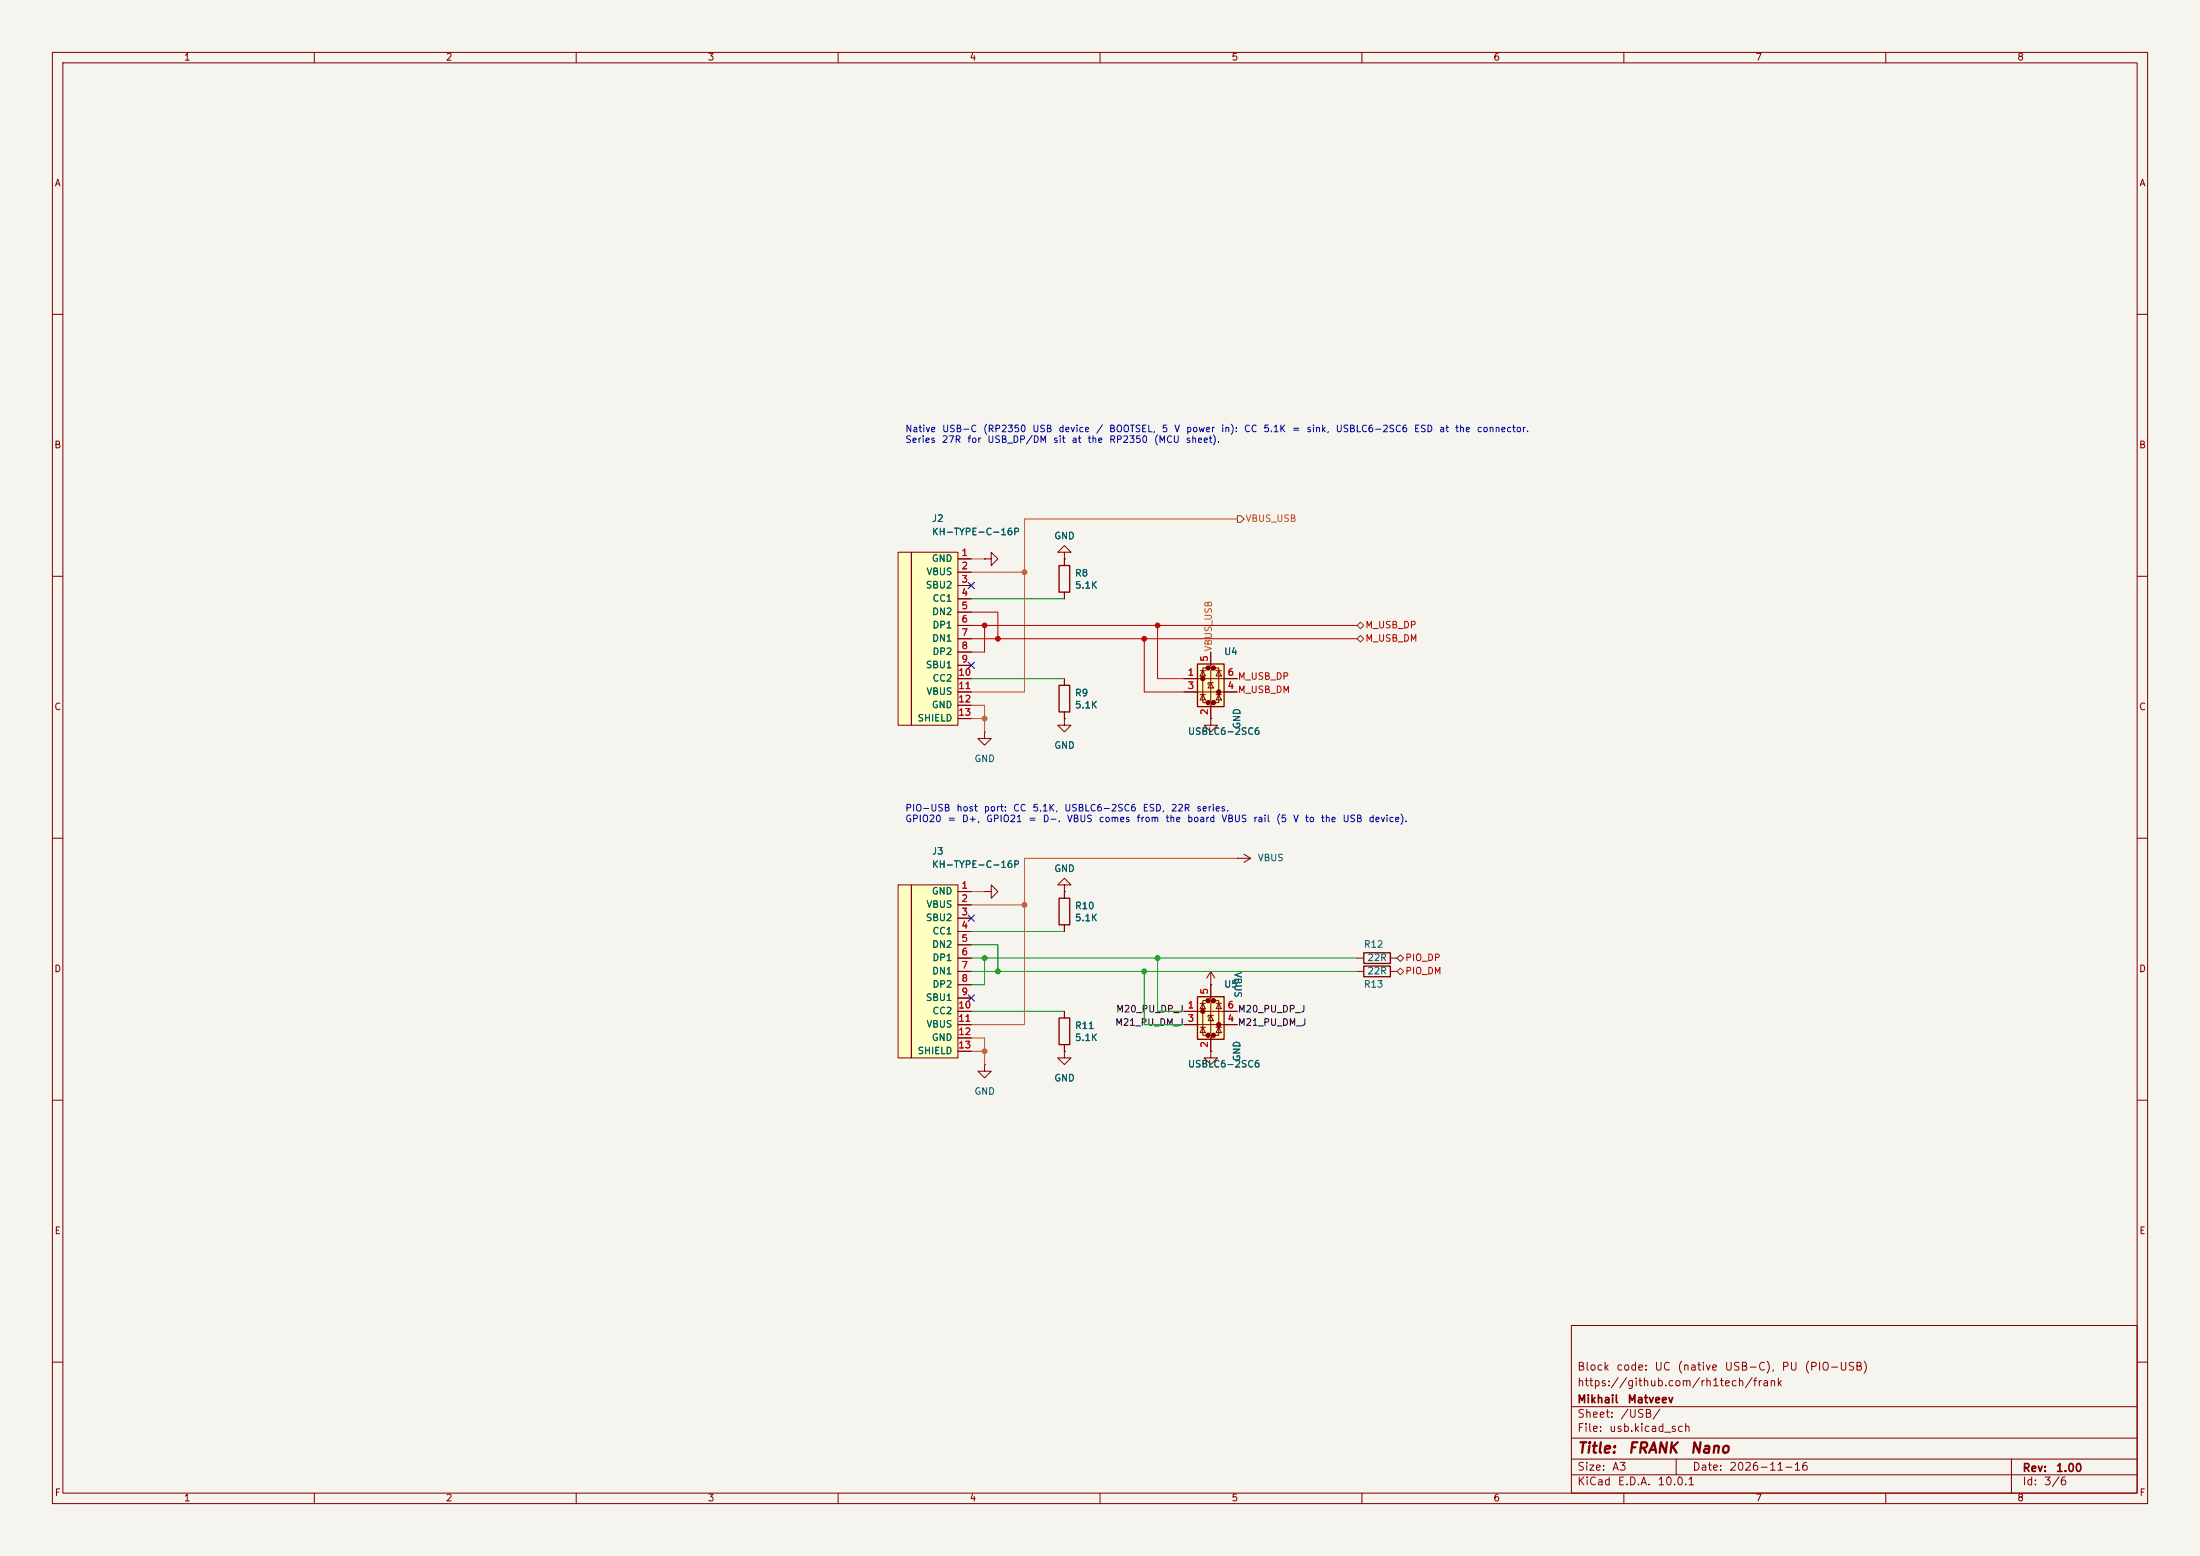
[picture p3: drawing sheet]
(kicad_sch
 (version 20260306)
 (generator "eeschema")
 (generator_version "10.0")
 (paper "A3")
 (title_block
  (title "${NAME}")
  (date "${DATE}")
  (rev "${VERSION}")
  (company "Mikhail Matveev")
  (comment 1 "https://github.com/rh1tech/frank")
  (comment 2 "Block code: UC (native USB-C), PU (PIO-USB)"))
 (lib_symbols
  (symbol "FRANK:GND"
   (power global)
   (pin_numbers (hide yes))
   (pin_names
    (offset 0) (hide yes)) (exclude_from_sim no) (in_bom yes) (on_board yes)
   (in_pos_files yes)
   (duplicate_pin_numbers_are_jumpers no)
   (property "Reference" "#PWR" (at 0 -6.35 0) (show_name no) (do_not_autoplace no) (hide yes) (effects (font (size 1.27 1.27))))
   (property "Value" "GND" (at 0 -3.81 0) (show_name no) (do_not_autoplace no) (effects (font (size 1.27 1.27))))
   (property "Footprint" "" (at 0 0 0) (show_name no) (do_not_autoplace no) (hide yes) (effects (font (size 1.27 1.27))))
   (property "Datasheet" "" (at 0 0 0) (show_name no) (do_not_autoplace no) (hide yes) (effects (font (size 1.27 1.27))))
   (property "Description" "Power symbol creates a global label with name \"GND\" , ground" (at 0 0 0) (show_name no) (do_not_autoplace no) (hide yes) (effects (font (size 1.27 1.27))))
   (symbol "GND_0_1"
    (polyline (pts (xy 0 0) (xy 0 -1.27) (xy 1.27 -1.27) (xy 0 -2.54) (xy -1.27 -1.27) (xy 0 -1.27)) (stroke (width 0) (type default)) (fill (type none))))
   (symbol "GND_1_1"
    (pin power_in line (at 0 0 270) (length 0) (name "" (effects (font (size 1.27 1.27)))) (number "1" (effects (font (size 1.27 1.27))))))
   (embedded_fonts no))
  (symbol "FRANK:R"
   (pin_numbers (hide yes))
   (pin_names
    (offset 0)) (exclude_from_sim no) (in_bom yes) (on_board yes)
   (in_pos_files yes)
   (duplicate_pin_numbers_are_jumpers no)
   (property "Reference" "R" (at 2.032 0 90) (show_name no) (do_not_autoplace no) (effects (font (size 1.27 1.27))))
   (property "Value" "R" (at 0 0 90) (show_name no) (do_not_autoplace no) (effects (font (size 1.27 1.27))))
   (property "Footprint" "" (at -1.778 0 90) (show_name no) (do_not_autoplace no) (hide yes) (effects (font (size 1.27 1.27))))
   (property "Datasheet" "" (at 0 0 0) (show_name no) (do_not_autoplace no) (hide yes) (effects (font (size 1.27 1.27))))
   (property "Description" "Resistor" (at 0 0 0) (show_name no) (do_not_autoplace no) (hide yes) (effects (font (size 1.27 1.27))))
   (symbol "R_0_1"
    (rectangle (start -1.016 -2.54) (end 1.016 2.54) (stroke (width 0.254) (type default)) (fill (type none))))
   (symbol "R_1_1"
    (pin passive line (at 0 3.81 270) (length 1.27) (name "" (effects (font (size 1.27 1.27)))) (number "1" (effects (font (size 1.27 1.27)))))
    (pin passive line (at 0 -3.81 90) (length 1.27) (name "" (effects (font (size 1.27 1.27)))) (number "2" (effects (font (size 1.27 1.27))))))
   (embedded_fonts no))
  (symbol "FRANK:USB-C"
   (pin_names
    (offset 1.016)) (exclude_from_sim no) (in_bom yes) (on_board yes)
   (in_pos_files yes)
   (duplicate_pin_numbers_are_jumpers no)
   (property "Reference" "USB1" (at -6.35 10.16 0) (show_name no) (do_not_autoplace no) (hide yes) (effects (font (size 1.27 1.27)) (justify right)))
   (property "Value" "USB Type C" (at 0.254 -20.828 0) (show_name no) (do_not_autoplace no) (effects (font (size 1.27 1.27)) (justify right)))
   (property "Footprint" "LIBS:USB-TYPE-C-31-M-12_lib2" (at 3.81 -1.27 0) (show_name no) (do_not_autoplace no) (hide yes) (effects (font (size 1.27 1.27))))
   (property "Datasheet" "" (at 3.81 -1.27 0) (show_name no) (do_not_autoplace no) (hide yes) (effects (font (size 1.27 1.27))))
   (property "Description" "" (at 0 0 0) (show_name no) (do_not_autoplace no) (hide yes) (effects (font (size 1.27 1.27))))
   (property "LCSC" "C165948" (at 0 0 0) (show_name no) (do_not_autoplace no) (hide yes) (effects (font (size 1.27 1.27))))
   (symbol "USB-C_0_1"
    (rectangle (start -11.43 15.24) (end -8.89 -17.78) (stroke (width 0) (type default)) (fill (type background)))
    (rectangle (start 0 -17.78) (end -8.89 15.24) (stroke (width 0) (type default)) (fill (type background))))
   (symbol "USB-C_1_1"
    (pin input line (at 2.54 13.97 180) (length 2.54) (name "GND" (effects (font (size 1.27 1.27)))) (number "1" (effects (font (size 1.27 1.27)))))
    (pin input line (at 2.54 11.43 180) (length 2.54) (name "VBUS" (effects (font (size 1.27 1.27)))) (number "2" (effects (font (size 1.27 1.27)))))
    (pin input line (at 2.54 8.89 180) (length 2.54) (name "SBU2" (effects (font (size 1.27 1.27)))) (number "3" (effects (font (size 1.27 1.27)))))
    (pin input line (at 2.54 6.35 180) (length 2.54) (name "CC1" (effects (font (size 1.27 1.27)))) (number "4" (effects (font (size 1.27 1.27)))))
    (pin input line (at 2.54 3.81 180) (length 2.54) (name "DN2" (effects (font (size 1.27 1.27)))) (number "5" (effects (font (size 1.27 1.27)))))
    (pin input line (at 2.54 1.27 180) (length 2.54) (name "DP1" (effects (font (size 1.27 1.27)))) (number "6" (effects (font (size 1.27 1.27)))))
    (pin input line (at 2.54 -1.27 180) (length 2.54) (name "DN1" (effects (font (size 1.27 1.27)))) (number "7" (effects (font (size 1.27 1.27)))))
    (pin input line (at 2.54 -3.81 180) (length 2.54) (name "DP2" (effects (font (size 1.27 1.27)))) (number "8" (effects (font (size 1.27 1.27)))))
    (pin input line (at 2.54 -6.35 180) (length 2.54) (name "SBU1" (effects (font (size 1.27 1.27)))) (number "9" (effects (font (size 1.27 1.27)))))
    (pin input line (at 2.54 -8.89 180) (length 2.54) (name "CC2" (effects (font (size 1.27 1.27)))) (number "10" (effects (font (size 1.27 1.27)))))
    (pin input line (at 2.54 -11.43 180) (length 2.54) (name "VBUS" (effects (font (size 1.27 1.27)))) (number "11" (effects (font (size 1.27 1.27)))))
    (pin input line (at 2.54 -13.97 180) (length 2.54) (name "GND" (effects (font (size 1.27 1.27)))) (number "12" (effects (font (size 1.27 1.27)))))
    (pin input line (at 2.54 -16.51 180) (length 2.54) (name "SHIELD" (effects (font (size 1.27 1.27)))) (number "13" (effects (font (size 1.27 1.27))))))
   (embedded_fonts no))
  (symbol "FRANK:USBLC6-2SC6"
   (pin_names (hide yes)) (exclude_from_sim no) (in_bom yes) (on_board yes)
   (in_pos_files yes)
   (duplicate_pin_numbers_are_jumpers no)
   (property "Reference" "U" (at 0.635 5.715 0) (show_name no) (do_not_autoplace no) (effects (font (size 1.27 1.27)) (justify left)))
   (property "Value" "USBLC6-2SC6" (at 0.635 3.81 0) (show_name no) (do_not_autoplace no) (effects (font (size 1.27 1.27)) (justify left)))
   (property "Footprint" "FRANK:SOT-23-6" (at 1.27 -6.35 0) (show_name no) (do_not_autoplace no) (hide yes) (effects (font (size 1.27 1.27)
    (italic yes)) (justify left)))
   (property "Datasheet" "https://www.st.com/resource/en/datasheet/usblc6-2.pdf" (at 1.27 -8.255 0) (show_name no) (do_not_autoplace no) (hide yes) (effects (font (size 1.27 1.27)) (justify left)))
   (property "Description" "Very low capacitance ESD protection diode, 2 data-line, SOT-23-6" (at 0 0 0) (show_name no) (do_not_autoplace no) (hide yes) (effects (font (size 1.27 1.27))))
   (symbol "USBLC6-2SC6_0_0"
    (circle (center -1.524 0) (radius 0.0001) (stroke (width 0.508) (type default)) (fill (type none)))
    (circle (center -0.508 2.032) (radius 0.0001) (stroke (width 0.508) (type default)) (fill (type none)))
    (circle (center -0.508 -4.572) (radius 0.0001) (stroke (width 0.508) (type default)) (fill (type none)))
    (circle (center 0.508 2.032) (radius 0.0001) (stroke (width 0.508) (type default)) (fill (type none)))
    (circle (center 0.508 -4.572) (radius 0.0001) (stroke (width 0.508) (type default)) (fill (type none)))
    (circle (center 1.524 -2.54) (radius 0.0001) (stroke (width 0.508) (type default)) (fill (type none))))
   (symbol "USBLC6-2SC6_0_1"
    (polyline (pts (xy -2.54 0) (xy 2.54 0)) (stroke (width 0) (type default)) (fill (type none)))
    (polyline (pts (xy -2.54 -2.54) (xy 2.54 -2.54)) (stroke (width 0) (type default)) (fill (type none)))
    (polyline (pts (xy -2.032 0.508) (xy -1.016 0.508) (xy -1.524 1.524) (xy -2.032 0.508)) (stroke (width 0) (type default)) (fill (type none)))
    (polyline (pts (xy -2.032 -3.048) (xy -1.016 -3.048)) (stroke (width 0) (type default)) (fill (type none)))
    (polyline (pts (xy -1.016 1.524) (xy -2.032 1.524)) (stroke (width 0) (type default)) (fill (type none)))
    (polyline (pts (xy -1.016 -4.064) (xy -2.032 -4.064) (xy -1.524 -3.048) (xy -1.016 -4.064)) (stroke (width 0) (type default)) (fill (type none)))
    (polyline (pts (xy -0.508 -1.143) (xy -0.508 -0.762) (xy 0.508 -0.762)) (stroke (width 0) (type default)) (fill (type none)))
    (polyline (pts (xy 0 2.54) (xy -0.508 2.032) (xy 0.508 2.032) (xy 0 1.524) (xy 0 -4.064) (xy -0.508 -4.572) (xy 0.508 -4.572) (xy 0 -5.08)) (stroke (width 0) (type default)) (fill (type none)))
    (polyline (pts (xy 0.508 -1.778) (xy -0.508 -1.778) (xy 0 -0.762) (xy 0.508 -1.778)) (stroke (width 0) (type default)) (fill (type none)))
    (polyline (pts (xy 1.016 1.524) (xy 2.032 1.524)) (stroke (width 0) (type default)) (fill (type none)))
    (polyline (pts (xy 1.016 -3.048) (xy 2.032 -3.048)) (stroke (width 0) (type default)) (fill (type none)))
    (polyline (pts (xy 2.032 0.508) (xy 1.016 0.508) (xy 1.524 1.524) (xy 2.032 0.508)) (stroke (width 0) (type default)) (fill (type none)))
    (polyline (pts (xy 2.032 -4.064) (xy 1.016 -4.064) (xy 1.524 -3.048) (xy 2.032 -4.064)) (stroke (width 0) (type default)) (fill (type none))))
   (symbol "USBLC6-2SC6_1_1"
    (rectangle (start -2.54 2.794) (end 2.54 -5.334) (stroke (width 0.254) (type default)) (fill (type background)))
    (polyline (pts (xy -0.508 2.032) (xy -1.524 2.032) (xy -1.524 -4.572) (xy -0.508 -4.572)) (stroke (width 0) (type default)) (fill (type none)))
    (polyline (pts (xy 0.508 -4.572) (xy 1.524 -4.572) (xy 1.524 2.032) (xy 0.508 2.032)) (stroke (width 0) (type default)) (fill (type none)))
    (pin passive line (at -5.08 0 0) (length 2.54) (name "I/O1" (effects (font (size 1.27 1.27)))) (number "1" (effects (font (size 1.27 1.27)))))
    (pin passive line (at 0 -7.62 90) (length 2.54) (name "GND" (effects (font (size 1.27 1.27)))) (number "2" (effects (font (size 1.27 1.27)))))
    (pin passive line (at -5.08 -2.54 0) (length 2.54) (name "I/O2" (effects (font (size 1.27 1.27)))) (number "3" (effects (font (size 1.27 1.27)))))
    (pin passive line (at 5.08 -2.54 180) (length 2.54) (name "I/O2" (effects (font (size 1.27 1.27)))) (number "4" (effects (font (size 1.27 1.27)))))
    (pin passive line (at 0 5.08 270) (length 2.54) (name "VBUS" (effects (font (size 1.27 1.27)))) (number "5" (effects (font (size 1.27 1.27)))))
    (pin passive line (at 5.08 0 180) (length 2.54) (name "I/O1" (effects (font (size 1.27 1.27)))) (number "6" (effects (font (size 1.27 1.27))))))
   (embedded_fonts no))
  (symbol "FRANK:VBUS"
   (power global)
   (pin_numbers (hide yes))
   (pin_names
    (offset 0) (hide yes)) (exclude_from_sim no) (in_bom yes) (on_board yes)
   (in_pos_files yes)
   (duplicate_pin_numbers_are_jumpers no)
   (property "Reference" "#PWR" (at 0 -3.81 0) (show_name no) (do_not_autoplace no) (hide yes) (effects (font (size 1.27 1.27))))
   (property "Value" "VBUS" (at 0 3.556 0) (show_name no) (do_not_autoplace no) (effects (font (size 1.27 1.27))))
   (property "Footprint" "" (at 0 0 0) (show_name no) (do_not_autoplace no) (hide yes) (effects (font (size 1.27 1.27))))
   (property "Datasheet" "" (at 0 0 0) (show_name no) (do_not_autoplace no) (hide yes) (effects (font (size 1.27 1.27))))
   (property "Description" "Power symbol creates a global label with name \"VBUS\"" (at 0 0 0) (show_name no) (do_not_autoplace no) (hide yes) (effects (font (size 1.27 1.27))))
   (symbol "VBUS_0_1"
    (polyline (pts (xy -0.762 1.27) (xy 0 2.54)) (stroke (width 0) (type default)) (fill (type none)))
    (polyline (pts (xy 0 2.54) (xy 0.762 1.27)) (stroke (width 0) (type default)) (fill (type none)))
    (polyline (pts (xy 0 0) (xy 0 2.54)) (stroke (width 0) (type default)) (fill (type none))))
   (symbol "VBUS_1_1"
    (pin power_in line (at 0 0 90) (length 0) (name "" (effects (font (size 1.27 1.27)))) (number "1" (effects (font (size 1.27 1.27))))))
   (embedded_fonts no)))
 (text "PIO-USB host port: CC 5.1K, USBLC6-2SC6 ESD, 22R series.\nGPIO20 = D+, GPIO21 = D-. VBUS comes from the board VBUS rail (5 V to the USB device)."
  (exclude_from_sim no)
  (at 172.72 157.48 0)
  (effects (font (size 1.27 1.27)) (justify left bottom)))
 (text "Native USB-C (RP2350 USB device / BOOTSEL, 5 V power in): CC 5.1K = sink, USBLC6-2SC6 ESD at the connector.\nSeries 27R for USB_DP/DM sit at the RP2350 (MCU sheet)."
  (exclude_from_sim no)
  (at 172.72 85.09 0)
  (effects (font (size 1.27 1.27)) (justify left bottom)))
 (junction
  (at 190.5 121.92)
  (diameter 0)
  (color 0 0 0 0))
 (junction
  (at 187.96 137.16)
  (diameter 0)
  (color 0 0 0 0))
 (junction
  (at 220.98 119.38)
  (diameter 0)
  (color 0 0 0 0))
 (junction
  (at 218.44 121.92)
  (diameter 0)
  (color 0 0 0 0))
 (junction
  (at 187.96 182.88)
  (diameter 0)
  (color 0 0 0 0))
 (junction
  (at 187.96 200.66)
  (diameter 0)
  (color 0 0 0 0))
 (junction
  (at 218.44 185.42)
  (diameter 0)
  (color 0 0 0 0))
 (junction
  (at 190.5 185.42)
  (diameter 0)
  (color 0 0 0 0))
 (junction
  (at 195.58 172.72)
  (diameter 0)
  (color 0 0 0 0))
 (junction
  (at 195.58 109.22)
  (diameter 0)
  (color 0 0 0 0))
 (junction
  (at 187.96 119.38)
  (diameter 0)
  (color 0 0 0 0))
 (junction
  (at 220.98 182.88)
  (diameter 0)
  (color 0 0 0 0))
 (no_connect
  (at 185.42 190.5))
 (no_connect
  (at 185.42 127))
 (no_connect
  (at 185.42 111.76))
 (no_connect
  (at 185.42 175.26))
 (wire
  (pts (xy 185.42 124.46) (xy 187.96 124.46))
  (stroke (width 0) (type default)))
 (wire
  (pts (xy 185.42 137.16) (xy 187.96 137.16))
  (stroke (width 0) (type default)))
 (wire
  (pts (xy 185.42 134.62) (xy 187.96 134.62))
  (stroke (width 0) (type default)))
 (wire
  (pts (xy 218.44 121.92) (xy 259.08 121.92))
  (stroke (width 0) (type default)))
 (wire
  (pts (xy 185.42 119.38) (xy 187.96 119.38))
  (stroke (width 0) (type default)))
 (wire
  (pts (xy 187.96 137.16) (xy 187.96 139.7))
  (stroke (width 0) (type default)))
 (wire
  (pts (xy 185.42 109.22) (xy 195.58 109.22))
  (stroke (width 0) (type default)))
 (wire
  (pts (xy 185.42 195.58) (xy 195.58 195.58))
  (stroke (width 0) (type default)))
 (wire
  (pts (xy 195.58 99.06) (xy 236.22 99.06))
  (stroke (width 0) (type default)))
 (wire
  (pts (xy 187.96 182.88) (xy 220.98 182.88))
  (stroke (width 0) (type default)))
 (wire
  (pts (xy 220.98 193.04) (xy 226.06 193.04))
  (stroke (width 0) (type default)))
 (wire
  (pts (xy 185.42 198.12) (xy 187.96 198.12))
  (stroke (width 0) (type default)))
 (wire
  (pts (xy 187.96 124.46) (xy 187.96 119.38))
  (stroke (width 0) (type default)))
 (wire
  (pts (xy 187.96 134.62) (xy 187.96 137.16))
  (stroke (width 0) (type default)))
 (wire
  (pts (xy 218.44 185.42) (xy 218.44 195.58))
  (stroke (width 0) (type default)))
 (wire
  (pts (xy 190.5 180.34) (xy 190.5 185.42))
  (stroke (width 0) (type default)))
 (wire
  (pts (xy 185.42 132.08) (xy 195.58 132.08))
  (stroke (width 0) (type default)))
 (wire
  (pts (xy 195.58 132.08) (xy 195.58 109.22))
  (stroke (width 0) (type default)))
 (wire
  (pts (xy 185.42 193.04) (xy 203.2 193.04))
  (stroke (width 0) (type default)))
 (wire
  (pts (xy 185.42 170.18) (xy 187.96 170.18))
  (stroke (width 0) (type default)))
 (wire
  (pts (xy 185.42 106.68) (xy 187.96 106.68))
  (stroke (width 0) (type default)))
 (wire
  (pts (xy 185.42 116.84) (xy 190.5 116.84))
  (stroke (width 0) (type default)))
 (wire
  (pts (xy 185.42 114.3) (xy 203.2 114.3))
  (stroke (width 0) (type default)))
 (wire
  (pts (xy 185.42 172.72) (xy 195.58 172.72))
  (stroke (width 0) (type default)))
 (wire
  (pts (xy 218.44 185.42) (xy 259.08 185.42))
  (stroke (width 0) (type default)))
 (wire
  (pts (xy 185.42 129.54) (xy 203.2 129.54))
  (stroke (width 0) (type default)))
 (wire
  (pts (xy 218.44 132.08) (xy 226.06 132.08))
  (stroke (width 0) (type default)))
 (wire
  (pts (xy 195.58 109.22) (xy 195.58 99.06))
  (stroke (width 0) (type default)))
 (wire
  (pts (xy 220.98 119.38) (xy 259.08 119.38))
  (stroke (width 0) (type default)))
 (wire
  (pts (xy 185.42 187.96) (xy 187.96 187.96))
  (stroke (width 0) (type default)))
 (wire
  (pts (xy 218.44 195.58) (xy 226.06 195.58))
  (stroke (width 0) (type default)))
 (wire
  (pts (xy 220.98 129.54) (xy 226.06 129.54))
  (stroke (width 0) (type default)))
 (wire
  (pts (xy 195.58 172.72) (xy 195.58 163.83))
  (stroke (width 0) (type default)))
 (wire
  (pts (xy 185.42 121.92) (xy 190.5 121.92))
  (stroke (width 0) (type default)))
 (wire
  (pts (xy 185.42 200.66) (xy 187.96 200.66))
  (stroke (width 0) (type default)))
 (wire
  (pts (xy 187.96 200.66) (xy 187.96 203.2))
  (stroke (width 0) (type default)))
 (wire
  (pts (xy 185.42 177.8) (xy 203.2 177.8))
  (stroke (width 0) (type default)))
 (wire
  (pts (xy 220.98 182.88) (xy 220.98 193.04))
  (stroke (width 0) (type default)))
 (wire
  (pts (xy 185.42 180.34) (xy 190.5 180.34))
  (stroke (width 0) (type default)))
 (wire
  (pts (xy 220.98 182.88) (xy 259.08 182.88))
  (stroke (width 0) (type default)))
 (wire
  (pts (xy 190.5 116.84) (xy 190.5 121.92))
  (stroke (width 0) (type default)))
 (wire
  (pts (xy 218.44 121.92) (xy 218.44 132.08))
  (stroke (width 0) (type default)))
 (wire
  (pts (xy 190.5 185.42) (xy 218.44 185.42))
  (stroke (width 0) (type default)))
 (wire
  (pts (xy 195.58 195.58) (xy 195.58 172.72))
  (stroke (width 0) (type default)))
 (wire
  (pts (xy 187.96 119.38) (xy 220.98 119.38))
  (stroke (width 0) (type default)))
 (wire
  (pts (xy 185.42 185.42) (xy 190.5 185.42))
  (stroke (width 0) (type default)))
 (wire
  (pts (xy 195.58 163.83) (xy 236.22 163.83))
  (stroke (width 0) (type default)))
 (wire
  (pts (xy 187.96 198.12) (xy 187.96 200.66))
  (stroke (width 0) (type default)))
 (wire
  (pts (xy 185.42 182.88) (xy 187.96 182.88))
  (stroke (width 0) (type default)))
 (wire
  (pts (xy 220.98 119.38) (xy 220.98 129.54))
  (stroke (width 0) (type default)))
 (wire
  (pts (xy 190.5 121.92) (xy 218.44 121.92))
  (stroke (width 0) (type default)))
 (wire
  (pts (xy 187.96 187.96) (xy 187.96 182.88))
  (stroke (width 0) (type default)))
 (label "M_USB_DM"
  (at 236.22 132.08 0)
  (effects (font (size 1.27 1.27)) (justify left)))
 (label "M21_PU_DM_J"
  (at 236.22 195.58 0)
  (effects (font (size 1.27 1.27)) (justify left)))
 (label "VBUS_USB"
  (at 231.14 124.46 90)
  (effects (font (size 1.27 1.27)) (justify left)))
 (label "M_USB_DP"
  (at 236.22 129.54 0)
  (effects (font (size 1.27 1.27)) (justify left)))
 (label "M21_PU_DM_J"
  (at 226.06 195.58 180)
  (effects (font (size 1.27 1.27)) (justify right)))
 (label "M20_PU_DP_J"
  (at 226.06 193.04 180)
  (effects (font (size 1.27 1.27)) (justify right)))
 (label "M20_PU_DP_J"
  (at 236.22 193.04 0)
  (effects (font (size 1.27 1.27)) (justify left)))
 (hierarchical_label "M_USB_DP"
  (shape bidirectional)
  (at 259.08 119.38 0)
  (effects (font (size 1.27 1.27)) (justify left)))
 (hierarchical_label "VBUS_USB"
  (shape output)
  (at 236.22 99.06 0)
  (effects (font (size 1.27 1.27)) (justify left)))
 (hierarchical_label "PIO_DP"
  (shape bidirectional)
  (at 266.7 182.88 0)
  (effects (font (size 1.27 1.27)) (justify left)))
 (hierarchical_label "PIO_DM"
  (shape bidirectional)
  (at 266.7 185.42 0)
  (effects (font (size 1.27 1.27)) (justify left)))
 (hierarchical_label "M_USB_DM"
  (shape bidirectional)
  (at 259.08 121.92 0)
  (effects (font (size 1.27 1.27)) (justify left)))
 (symbol
  (lib_id "FRANK:GND")
  (at 203.2 137.16 0)
  (unit 1)
  (body_style 1)
  (exclude_from_sim no)
  (in_bom no)
  (on_board no)
  (in_pos_files yes)
  (dnp no)
  (property "Reference" "#PWR030" (at 205.74 134.62 0) (hide yes) (show_name no) (do_not_autoplace no) (effects (font (size 1.27 1.27)) (justify left)))
  (property "Value" "GND" (at 203.2 142.36 0) (show_name no) (do_not_autoplace no) (effects (font (size 1.27 1.27))))
  (property "Footprint" "" (at 203.2 137.16 0) (hide yes) (show_name no) (do_not_autoplace no) (effects (font (size 1.27 1.27))))
  (property "Datasheet" "" (at 203.2 137.16 0) (hide yes) (show_name no) (do_not_autoplace no) (effects (font (size 1.27 1.27))))
  (property "Description" "Power symbol creates a global label with name \"GND\" , ground" (at 203.2 137.16 0) (hide yes) (show_name no) (do_not_autoplace no) (effects (font (size 1.27 1.27))))
  (pin "1"))
 (symbol
  (lib_id "FRANK:GND")
  (at 187.96 170.18 90)
  (unit 1)
  (body_style 1)
  (exclude_from_sim no)
  (in_bom no)
  (on_board no)
  (in_pos_files yes)
  (dnp no)
  (property "Reference" "#PWR027" (at 190.5 167.64 0) (hide yes) (show_name no) (do_not_autoplace no) (effects (font (size 1.27 1.27)) (justify left)))
  (property "Value" "GND" (at 191.46 170.18 90) (hide yes) (show_name no) (do_not_autoplace no) (effects (font (size 1.27 1.27)) (justify left)))
  (property "Footprint" "" (at 187.96 170.18 0) (hide yes) (show_name no) (do_not_autoplace no) (effects (font (size 1.27 1.27))))
  (property "Datasheet" "" (at 187.96 170.18 0) (hide yes) (show_name no) (do_not_autoplace no) (effects (font (size 1.27 1.27))))
  (property "Description" "Power symbol creates a global label with name \"GND\" , ground" (at 187.96 170.18 0) (hide yes) (show_name no) (do_not_autoplace no) (effects (font (size 1.27 1.27))))
  (pin "1"))
 (symbol
  (lib_id "FRANK:VBUS")
  (at 236.22 163.83 270)
  (unit 1)
  (body_style 1)
  (exclude_from_sim no)
  (in_bom yes)
  (on_board yes)
  (in_pos_files no)
  (dnp no)
  (property "Reference" "#PWR036" (at 240.03 163.83 0) (hide yes) (show_name no) (do_not_autoplace no) (effects (font (size 1.27 1.27))))
  (property "Value" "VBUS" (at 242.57 163.83 90) (show_name no) (do_not_autoplace no) (effects (font (size 1.27 1.27))))
  (property "Footprint" "" (at 236.22 163.83 0) (hide yes) (show_name no) (do_not_autoplace no) (effects (font (size 1.27 1.27))))
  (property "Datasheet" "" (at 236.22 163.83 0) (hide yes) (show_name no) (do_not_autoplace no) (effects (font (size 1.27 1.27))))
  (property "Description" "Power symbol creates a global label with name \"VBUS\"" (at 236.22 163.83 0) (hide yes) (show_name no) (do_not_autoplace no) (effects (font (size 1.27 1.27))))
  (pin "1"))
 (symbol
  (lib_id "FRANK:GND")
  (at 187.96 139.7 0)
  (unit 1)
  (body_style 1)
  (exclude_from_sim no)
  (in_bom no)
  (on_board no)
  (in_pos_files yes)
  (dnp no)
  (property "Reference" "#PWR026" (at 190.5 137.16 0) (hide yes) (show_name no) (do_not_autoplace no) (effects (font (size 1.27 1.27)) (justify left)))
  (property "Value" "GND" (at 187.96 144.9 0) (show_name no) (do_not_autoplace no) (effects (font (size 1.27 1.27))))
  (property "Footprint" "" (at 187.96 139.7 0) (hide yes) (show_name no) (do_not_autoplace no) (effects (font (size 1.27 1.27))))
  (property "Datasheet" "" (at 187.96 139.7 0) (hide yes) (show_name no) (do_not_autoplace no) (effects (font (size 1.27 1.27))))
  (property "Description" "Power symbol creates a global label with name \"GND\" , ground" (at 187.96 139.7 0) (hide yes) (show_name no) (do_not_autoplace no) (effects (font (size 1.27 1.27))))
  (pin "1"))
 (symbol
  (lib_id "FRANK:GND")
  (at 187.96 203.2 0)
  (unit 1)
  (body_style 1)
  (exclude_from_sim no)
  (in_bom no)
  (on_board no)
  (in_pos_files yes)
  (dnp no)
  (property "Reference" "#PWR028" (at 190.5 200.66 0) (hide yes) (show_name no) (do_not_autoplace no) (effects (font (size 1.27 1.27)) (justify left)))
  (property "Value" "GND" (at 187.96 208.4 0) (show_name no) (do_not_autoplace no) (effects (font (size 1.27 1.27))))
  (property "Footprint" "" (at 187.96 203.2 0) (hide yes) (show_name no) (do_not_autoplace no) (effects (font (size 1.27 1.27))))
  (property "Datasheet" "" (at 187.96 203.2 0) (hide yes) (show_name no) (do_not_autoplace no) (effects (font (size 1.27 1.27))))
  (property "Description" "Power symbol creates a global label with name \"GND\" , ground" (at 187.96 203.2 0) (hide yes) (show_name no) (do_not_autoplace no) (effects (font (size 1.27 1.27))))
  (pin "1"))
 (symbol
  (lib_id "FRANK:R")
  (at 262.89 185.42 90)
  (unit 1)
  (body_style 1)
  (exclude_from_sim no)
  (in_bom yes)
  (on_board yes)
  (in_pos_files yes)
  (dnp no)
  (property "Reference" "R13" (at 264.16 187.96 90) (show_name no) (do_not_autoplace no) (effects (font (size 1.27 1.27)) (justify left)))
  (property "Value" "22R" (at 262.89 185.42 90) (show_name no) (do_not_autoplace no) (effects (font (size 1.27 1.27))))
  (property "Footprint" "FRANK:R_0402_1005Metric" (at 262.89 185.42 0) (hide yes) (show_name no) (do_not_autoplace no) (effects (font (size 1.27 1.27))))
  (property "Datasheet" "" (at 262.89 185.42 0) (hide yes) (show_name no) (do_not_autoplace no) (effects (font (size 1.27 1.27))))
  (property "Description" "Resistor" (at 262.89 185.42 0) (hide yes) (show_name no) (do_not_autoplace no) (effects (font (size 1.27 1.27))))
  (property "LCSC" "C25092" (at 0 0 0) (hide yes) (show_name no) (do_not_autoplace no) (effects (font (size 1.27 1.27))))
  (pin "1")
  (pin "2"))
 (symbol
  (lib_id "FRANK:USB-C")
  (at 182.88 120.65 0)
  (unit 1)
  (body_style 1)
  (exclude_from_sim no)
  (in_bom yes)
  (on_board yes)
  (in_pos_files yes)
  (dnp no)
  (property "Reference" "J2" (at 177.8 99.06 0) (show_name no) (do_not_autoplace no) (effects (font (size 1.27 1.27)) (justify left)))
  (property "Value" "KH-TYPE-C-16P" (at 177.8 101.6 0) (show_name no) (do_not_autoplace no) (effects (font (size 1.27 1.27)) (justify left)))
  (property "Footprint" "FRANK:USB_C_Receptacle" (at 182.88 120.65 0) (hide yes) (show_name no) (do_not_autoplace no) (effects (font (size 1.27 1.27))))
  (property "Datasheet" "https://www.lcsc.com/product-detail/C709357.html" (at 182.88 120.65 0) (hide yes) (show_name no) (do_not_autoplace no) (effects (font (size 1.27 1.27))))
  (property "Description" "Kinghelm KH-TYPE-C-16P USB 2.0 Type-C receptacle, 16P SMD + 4 shell THT" (at 182.88 120.65 0) (hide yes) (show_name no) (do_not_autoplace no) (effects (font (size 1.27 1.27))))
  (property "LCSC" "C709357" (at 182.88 120.65 0) (hide yes) (show_name no) (do_not_autoplace no) (effects (font (size 1.27 1.27))))
  (pin "1")
  (pin "2")
  (pin "3")
  (pin "4")
  (pin "5")
  (pin "6")
  (pin "7")
  (pin "8")
  (pin "9")
  (pin "10")
  (pin "11")
  (pin "12")
  (pin "13"))
 (symbol
  (lib_id "FRANK:GND")
  (at 187.96 106.68 90)
  (unit 1)
  (body_style 1)
  (exclude_from_sim no)
  (in_bom no)
  (on_board no)
  (in_pos_files yes)
  (dnp no)
  (property "Reference" "#PWR025" (at 190.5 104.14 0) (hide yes) (show_name no) (do_not_autoplace no) (effects (font (size 1.27 1.27)) (justify left)))
  (property "Value" "GND" (at 191.46 106.68 90) (hide yes) (show_name no) (do_not_autoplace no) (effects (font (size 1.27 1.27)) (justify left)))
  (property "Footprint" "" (at 187.96 106.68 0) (hide yes) (show_name no) (do_not_autoplace no) (effects (font (size 1.27 1.27))))
  (property "Datasheet" "" (at 187.96 106.68 0) (hide yes) (show_name no) (do_not_autoplace no) (effects (font (size 1.27 1.27))))
  (property "Description" "Power symbol creates a global label with name \"GND\" , ground" (at 187.96 106.68 0) (hide yes) (show_name no) (do_not_autoplace no) (effects (font (size 1.27 1.27))))
  (pin "1"))
 (symbol
  (lib_id "FRANK:USBLC6-2SC6")
  (at 231.14 193.04 0)
  (unit 1)
  (body_style 1)
  (exclude_from_sim no)
  (in_bom yes)
  (on_board yes)
  (in_pos_files yes)
  (dnp no)
  (property "Reference" "U5" (at 234.95 187.96 0) (show_name no) (do_not_autoplace no) (effects (font (size 1.27 1.27))))
  (property "Value" "USBLC6-2SC6" (at 233.68 203.2 0) (show_name no) (do_not_autoplace no) (effects (font (size 1.27 1.27))))
  (property "Footprint" "FRANK:SOT-23-6" (at 226.06 193.04 0) (hide yes) (show_name no) (do_not_autoplace no) (effects (font (size 1.27 1.27))))
  (property "Datasheet" "https://www.st.com/resource/en/datasheet/usblc6-2.pdf" (at 226.06 193.04 0) (hide yes) (show_name no) (do_not_autoplace no) (effects (font (size 1.27 1.27))))
  (property "Description" "Very low capacitance ESD protection, 2 data lines + VBUS rail, SOT-23-6" (at 226.06 193.04 0) (hide yes) (show_name no) (do_not_autoplace no) (effects (font (size 1.27 1.27))))
  (property "LCSC" "C7519" (at 0 0 0) (hide yes) (show_name no) (do_not_autoplace no) (effects (font (size 1.27 1.27))))
  (pin "1")
  (pin "2")
  (pin "3")
  (pin "4")
  (pin "5")
  (pin "6"))
 (symbol
  (lib_id "FRANK:GND")
  (at 231.14 200.66 0)
  (unit 1)
  (body_style 1)
  (exclude_from_sim no)
  (in_bom no)
  (on_board no)
  (in_pos_files yes)
  (dnp no)
  (property "Reference" "#PWR035" (at 234.95 200.66 0) (hide yes) (show_name no) (do_not_autoplace no) (effects (font (size 1.27 1.27)) (justify left)))
  (property "Value" "GND" (at 236.22 200.66 90) (show_name no) (do_not_autoplace no) (effects (font (size 1.27 1.27))))
  (property "Footprint" "" (at 231.14 200.66 0) (hide yes) (show_name no) (do_not_autoplace no) (effects (font (size 1.27 1.27))))
  (property "Datasheet" "" (at 231.14 200.66 0) (hide yes) (show_name no) (do_not_autoplace no) (effects (font (size 1.27 1.27))))
  (property "Description" "Power symbol creates a global label with name \"GND\" , ground" (at 231.14 200.66 0) (hide yes) (show_name no) (do_not_autoplace no) (effects (font (size 1.27 1.27))))
  (pin "1"))
 (symbol
  (lib_id "FRANK:R")
  (at 203.2 110.49 0)
  (unit 1)
  (body_style 1)
  (exclude_from_sim no)
  (in_bom yes)
  (on_board yes)
  (in_pos_files yes)
  (dnp no)
  (property "Reference" "R8" (at 205.1 109.49 0) (show_name no) (do_not_autoplace no) (effects (font (size 1.27 1.27)) (justify left)))
  (property "Value" "5.1K" (at 205.1 111.79 0) (show_name no) (do_not_autoplace no) (effects (font (size 1.27 1.27)) (justify left)))
  (property "Footprint" "FRANK:R_0402_1005Metric_small_pads" (at 203.2 110.49 0) (hide yes) (show_name no) (do_not_autoplace no) (effects (font (size 1.27 1.27))))
  (property "Datasheet" "" (at 203.2 110.49 0) (hide yes) (show_name no) (do_not_autoplace no) (effects (font (size 1.27 1.27))))
  (property "Description" "Resistor" (at 203.2 110.49 0) (hide yes) (show_name no) (do_not_autoplace no) (effects (font (size 1.27 1.27))))
  (property "LCSC" "C25905" (at 0 0 0) (hide yes) (show_name no) (do_not_autoplace no) (effects (font (size 1.27 1.27))))
  (pin "1")
  (pin "2"))
 (symbol
  (lib_id "FRANK:GND")
  (at 203.2 170.18 180)
  (unit 1)
  (body_style 1)
  (exclude_from_sim no)
  (in_bom no)
  (on_board no)
  (in_pos_files yes)
  (dnp no)
  (property "Reference" "#PWR031" (at 205.74 167.64 0) (hide yes) (show_name no) (do_not_autoplace no) (effects (font (size 1.27 1.27)) (justify left)))
  (property "Value" "GND" (at 203.2 165.88 0) (show_name no) (do_not_autoplace no) (effects (font (size 1.27 1.27))))
  (property "Footprint" "" (at 203.2 170.18 0) (hide yes) (show_name no) (do_not_autoplace no) (effects (font (size 1.27 1.27))))
  (property "Datasheet" "" (at 203.2 170.18 0) (hide yes) (show_name no) (do_not_autoplace no) (effects (font (size 1.27 1.27))))
  (property "Description" "Power symbol creates a global label with name \"GND\" , ground" (at 203.2 170.18 0) (hide yes) (show_name no) (do_not_autoplace no) (effects (font (size 1.27 1.27))))
  (pin "1"))
 (symbol
  (lib_id "FRANK:R")
  (at 203.2 133.35 0)
  (unit 1)
  (body_style 1)
  (exclude_from_sim no)
  (in_bom yes)
  (on_board yes)
  (in_pos_files yes)
  (dnp no)
  (property "Reference" "R9" (at 205.1 132.35 0) (show_name no) (do_not_autoplace no) (effects (font (size 1.27 1.27)) (justify left)))
  (property "Value" "5.1K" (at 205.1 134.65 0) (show_name no) (do_not_autoplace no) (effects (font (size 1.27 1.27)) (justify left)))
  (property "Footprint" "FRANK:R_0402_1005Metric_small_pads" (at 203.2 133.35 0) (hide yes) (show_name no) (do_not_autoplace no) (effects (font (size 1.27 1.27))))
  (property "Datasheet" "" (at 203.2 133.35 0) (hide yes) (show_name no) (do_not_autoplace no) (effects (font (size 1.27 1.27))))
  (property "Description" "Resistor" (at 203.2 133.35 0) (hide yes) (show_name no) (do_not_autoplace no) (effects (font (size 1.27 1.27))))
  (property "LCSC" "C25905" (at 0 0 0) (hide yes) (show_name no) (do_not_autoplace no) (effects (font (size 1.27 1.27))))
  (pin "1")
  (pin "2"))
 (symbol
  (lib_id "FRANK:USBLC6-2SC6")
  (at 231.14 129.54 0)
  (unit 1)
  (body_style 1)
  (exclude_from_sim no)
  (in_bom yes)
  (on_board yes)
  (in_pos_files yes)
  (dnp no)
  (property "Reference" "U4" (at 234.95 124.46 0) (show_name no) (do_not_autoplace no) (effects (font (size 1.27 1.27))))
  (property "Value" "USBLC6-2SC6" (at 233.68 139.7 0) (show_name no) (do_not_autoplace no) (effects (font (size 1.27 1.27))))
  (property "Footprint" "FRANK:SOT-23-6" (at 226.06 129.54 0) (hide yes) (show_name no) (do_not_autoplace no) (effects (font (size 1.27 1.27))))
  (property "Datasheet" "https://www.st.com/resource/en/datasheet/usblc6-2.pdf" (at 226.06 129.54 0) (hide yes) (show_name no) (do_not_autoplace no) (effects (font (size 1.27 1.27))))
  (property "Description" "Very low capacitance ESD protection, 2 data lines + VBUS rail, SOT-23-6" (at 226.06 129.54 0) (hide yes) (show_name no) (do_not_autoplace no) (effects (font (size 1.27 1.27))))
  (property "LCSC" "C7519" (at 0 0 0) (hide yes) (show_name no) (do_not_autoplace no) (effects (font (size 1.27 1.27))))
  (pin "1")
  (pin "2")
  (pin "3")
  (pin "4")
  (pin "5")
  (pin "6"))
 (symbol
  (lib_id "FRANK:VBUS")
  (at 231.14 187.96 0)
  (unit 1)
  (body_style 1)
  (exclude_from_sim no)
  (in_bom yes)
  (on_board yes)
  (in_pos_files no)
  (dnp no)
  (property "Reference" "#PWR034" (at 236.22 187.96 0) (hide yes) (show_name no) (do_not_autoplace no) (effects (font (size 1.27 1.27))))
  (property "Value" "VBUS" (at 236.22 187.96 270) (show_name no) (do_not_autoplace no) (effects (font (size 1.27 1.27))))
  (property "Footprint" "" (at 231.14 187.96 0) (hide yes) (show_name no) (do_not_autoplace no) (effects (font (size 1.27 1.27))))
  (property "Datasheet" "" (at 231.14 187.96 0) (hide yes) (show_name no) (do_not_autoplace no) (effects (font (size 1.27 1.27))))
  (property "Description" "Power symbol creates a global label with name \"VBUS\"" (at 231.14 187.96 0) (hide yes) (show_name no) (do_not_autoplace no) (effects (font (size 1.27 1.27))))
  (pin "1"))
 (symbol
  (lib_id "FRANK:GND")
  (at 203.2 106.68 180)
  (unit 1)
  (body_style 1)
  (exclude_from_sim no)
  (in_bom no)
  (on_board no)
  (in_pos_files yes)
  (dnp no)
  (property "Reference" "#PWR029" (at 205.74 104.14 0) (hide yes) (show_name no) (do_not_autoplace no) (effects (font (size 1.27 1.27)) (justify left)))
  (property "Value" "GND" (at 203.2 102.38 0) (show_name no) (do_not_autoplace no) (effects (font (size 1.27 1.27))))
  (property "Footprint" "" (at 203.2 106.68 0) (hide yes) (show_name no) (do_not_autoplace no) (effects (font (size 1.27 1.27))))
  (property "Datasheet" "" (at 203.2 106.68 0) (hide yes) (show_name no) (do_not_autoplace no) (effects (font (size 1.27 1.27))))
  (property "Description" "Power symbol creates a global label with name \"GND\" , ground" (at 203.2 106.68 0) (hide yes) (show_name no) (do_not_autoplace no) (effects (font (size 1.27 1.27))))
  (pin "1"))
 (symbol
  (lib_id "FRANK:R")
  (at 203.2 196.85 0)
  (unit 1)
  (body_style 1)
  (exclude_from_sim no)
  (in_bom yes)
  (on_board yes)
  (in_pos_files yes)
  (dnp no)
  (property "Reference" "R11" (at 205.1 195.85 0) (show_name no) (do_not_autoplace no) (effects (font (size 1.27 1.27)) (justify left)))
  (property "Value" "5.1K" (at 205.1 198.15 0) (show_name no) (do_not_autoplace no) (effects (font (size 1.27 1.27)) (justify left)))
  (property "Footprint" "FRANK:R_0402_1005Metric_small_pads" (at 203.2 196.85 0) (hide yes) (show_name no) (do_not_autoplace no) (effects (font (size 1.27 1.27))))
  (property "Datasheet" "" (at 203.2 196.85 0) (hide yes) (show_name no) (do_not_autoplace no) (effects (font (size 1.27 1.27))))
  (property "Description" "Resistor" (at 203.2 196.85 0) (hide yes) (show_name no) (do_not_autoplace no) (effects (font (size 1.27 1.27))))
  (property "LCSC" "C25905" (at 0 0 0) (hide yes) (show_name no) (do_not_autoplace no) (effects (font (size 1.27 1.27))))
  (pin "1")
  (pin "2"))
 (symbol
  (lib_id "FRANK:R")
  (at 203.2 173.99 0)
  (unit 1)
  (body_style 1)
  (exclude_from_sim no)
  (in_bom yes)
  (on_board yes)
  (in_pos_files yes)
  (dnp no)
  (property "Reference" "R10" (at 205.1 172.99 0) (show_name no) (do_not_autoplace no) (effects (font (size 1.27 1.27)) (justify left)))
  (property "Value" "5.1K" (at 205.1 175.29 0) (show_name no) (do_not_autoplace no) (effects (font (size 1.27 1.27)) (justify left)))
  (property "Footprint" "FRANK:R_0402_1005Metric_small_pads" (at 203.2 173.99 0) (hide yes) (show_name no) (do_not_autoplace no) (effects (font (size 1.27 1.27))))
  (property "Datasheet" "" (at 203.2 173.99 0) (hide yes) (show_name no) (do_not_autoplace no) (effects (font (size 1.27 1.27))))
  (property "Description" "Resistor" (at 203.2 173.99 0) (hide yes) (show_name no) (do_not_autoplace no) (effects (font (size 1.27 1.27))))
  (property "LCSC" "C25905" (at 0 0 0) (hide yes) (show_name no) (do_not_autoplace no) (effects (font (size 1.27 1.27))))
  (pin "1")
  (pin "2"))
 (symbol
  (lib_id "FRANK:R")
  (at 262.89 182.88 90)
  (unit 1)
  (body_style 1)
  (exclude_from_sim no)
  (in_bom yes)
  (on_board yes)
  (in_pos_files yes)
  (dnp no)
  (property "Reference" "R12" (at 264.16 180.34 90) (show_name no) (do_not_autoplace no) (effects (font (size 1.27 1.27)) (justify left)))
  (property "Value" "22R" (at 262.89 182.88 90) (show_name no) (do_not_autoplace no) (effects (font (size 1.27 1.27))))
  (property "Footprint" "FRANK:R_0402_1005Metric" (at 262.89 182.88 0) (hide yes) (show_name no) (do_not_autoplace no) (effects (font (size 1.27 1.27))))
  (property "Datasheet" "" (at 262.89 182.88 0) (hide yes) (show_name no) (do_not_autoplace no) (effects (font (size 1.27 1.27))))
  (property "Description" "Resistor" (at 262.89 182.88 0) (hide yes) (show_name no) (do_not_autoplace no) (effects (font (size 1.27 1.27))))
  (property "LCSC" "C25092" (at 0 0 0) (hide yes) (show_name no) (do_not_autoplace no) (effects (font (size 1.27 1.27))))
  (pin "1")
  (pin "2"))
 (symbol
  (lib_id "FRANK:USB-C")
  (at 182.88 184.15 0)
  (unit 1)
  (body_style 1)
  (exclude_from_sim no)
  (in_bom yes)
  (on_board yes)
  (in_pos_files yes)
  (dnp no)
  (property "Reference" "J3" (at 177.8 162.56 0) (show_name no) (do_not_autoplace no) (effects (font (size 1.27 1.27)) (justify left)))
  (property "Value" "KH-TYPE-C-16P" (at 177.8 165.1 0) (show_name no) (do_not_autoplace no) (effects (font (size 1.27 1.27)) (justify left)))
  (property "Footprint" "FRANK:USB_C_Receptacle" (at 182.88 184.15 0) (hide yes) (show_name no) (do_not_autoplace no) (effects (font (size 1.27 1.27))))
  (property "Datasheet" "https://www.lcsc.com/product-detail/C709357.html" (at 182.88 184.15 0) (hide yes) (show_name no) (do_not_autoplace no) (effects (font (size 1.27 1.27))))
  (property "Description" "Kinghelm KH-TYPE-C-16P USB 2.0 Type-C receptacle, 16P SMD + 4 shell THT" (at 182.88 184.15 0) (hide yes) (show_name no) (do_not_autoplace no) (effects (font (size 1.27 1.27))))
  (property "LCSC" "C709357" (at 182.88 184.15 0) (hide yes) (show_name no) (do_not_autoplace no) (effects (font (size 1.27 1.27))))
  (pin "1")
  (pin "2")
  (pin "3")
  (pin "4")
  (pin "5")
  (pin "6")
  (pin "7")
  (pin "8")
  (pin "9")
  (pin "10")
  (pin "11")
  (pin "12")
  (pin "13"))
 (symbol
  (lib_id "FRANK:GND")
  (at 203.2 200.66 0)
  (unit 1)
  (body_style 1)
  (exclude_from_sim no)
  (in_bom no)
  (on_board no)
  (in_pos_files yes)
  (dnp no)
  (property "Reference" "#PWR032" (at 205.74 198.12 0) (hide yes) (show_name no) (do_not_autoplace no) (effects (font (size 1.27 1.27)) (justify left)))
  (property "Value" "GND" (at 203.2 205.86 0) (show_name no) (do_not_autoplace no) (effects (font (size 1.27 1.27))))
  (property "Footprint" "" (at 203.2 200.66 0) (hide yes) (show_name no) (do_not_autoplace no) (effects (font (size 1.27 1.27))))
  (property "Datasheet" "" (at 203.2 200.66 0) (hide yes) (show_name no) (do_not_autoplace no) (effects (font (size 1.27 1.27))))
  (property "Description" "Power symbol creates a global label with name \"GND\" , ground" (at 203.2 200.66 0) (hide yes) (show_name no) (do_not_autoplace no) (effects (font (size 1.27 1.27))))
  (pin "1"))
 (symbol
  (lib_id "FRANK:GND")
  (at 231.14 137.16 0)
  (unit 1)
  (body_style 1)
  (exclude_from_sim no)
  (in_bom no)
  (on_board no)
  (in_pos_files yes)
  (dnp no)
  (property "Reference" "#PWR033" (at 234.95 137.16 0) (hide yes) (show_name no) (do_not_autoplace no) (effects (font (size 1.27 1.27)) (justify left)))
  (property "Value" "GND" (at 236.22 137.16 90) (show_name no) (do_not_autoplace no) (effects (font (size 1.27 1.27))))
  (property "Footprint" "" (at 231.14 137.16 0) (hide yes) (show_name no) (do_not_autoplace no) (effects (font (size 1.27 1.27))))
  (property "Datasheet" "" (at 231.14 137.16 0) (hide yes) (show_name no) (do_not_autoplace no) (effects (font (size 1.27 1.27))))
  (property "Description" "Power symbol creates a global label with name \"GND\" , ground" (at 231.14 137.16 0) (hide yes) (show_name no) (do_not_autoplace no) (effects (font (size 1.27 1.27))))
  (pin "1")))
